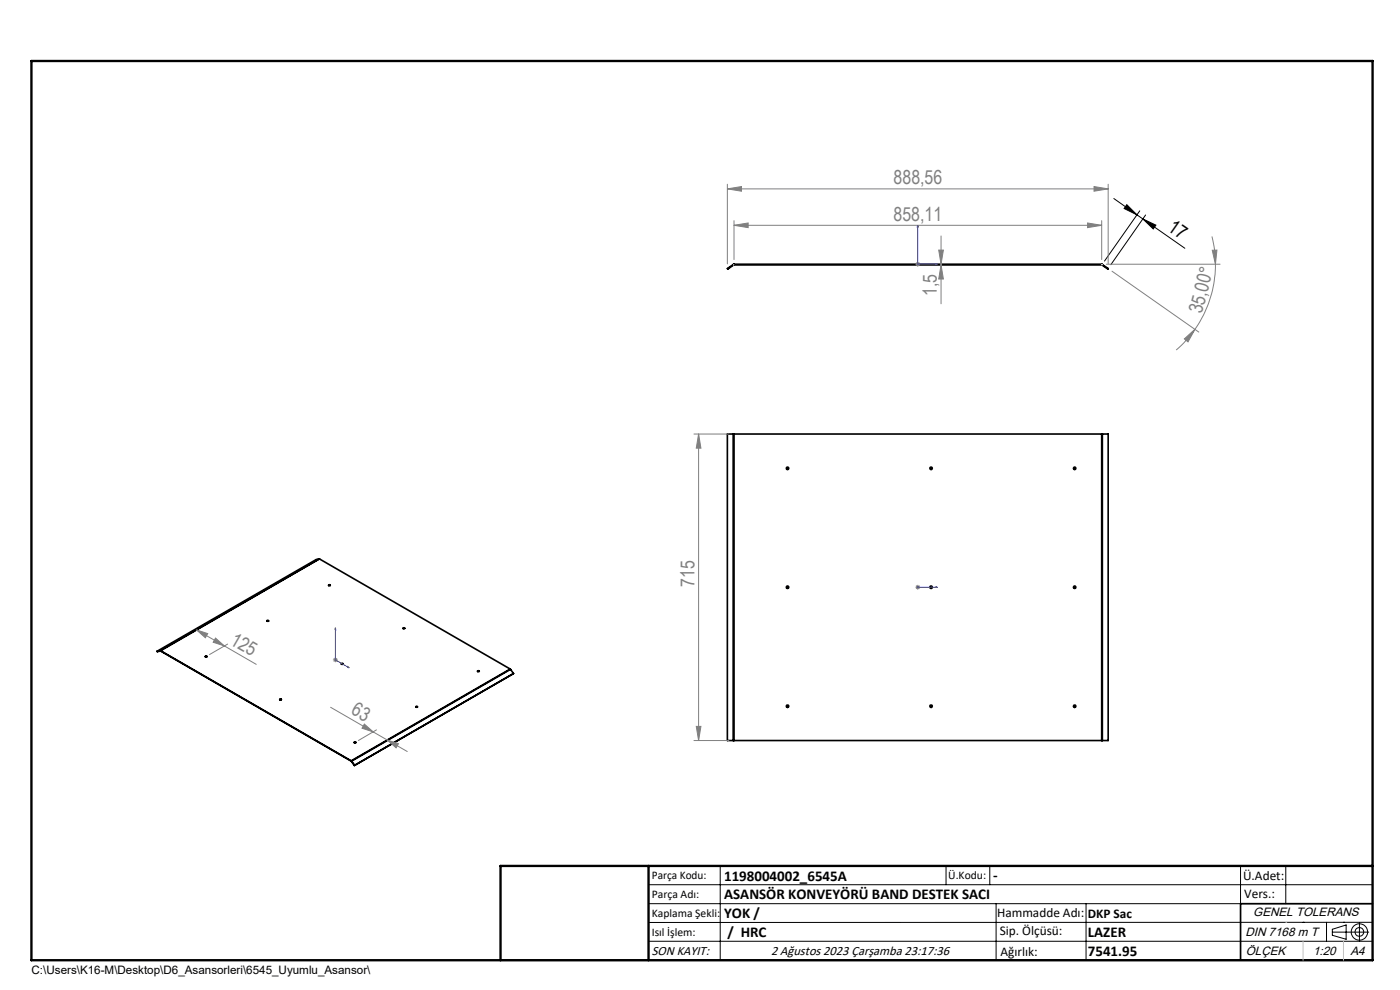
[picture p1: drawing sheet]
<svg xmlns="http://www.w3.org/2000/svg" width="297mm" height="210mm" viewBox="0 0 297 210" stroke-linecap="round" stroke-linejoin="round" font-family="sans-serif">
<g fill="none" stroke="#000" stroke-width=".35">
<path d="M155.5 56.1l-1.2 .9 .1 .1 1.2-.9M155.5 56.1l.1 .1M155.7 56l-.2 .1M155.7 56.2h-.1M155.7 56.2h78M155.7 56v.2M155.7 56h78M233.7 56l.2 .1M233.7 56.2h.1M233.7 56v.2M233.9 56.1l-.1 .1M233.9 56.1l1.2 .9-.1 .1-1.2-.9"/>
<path d="M155.5 92.1h.2M155.5 92.1h-1.2v65h1.2M155.5 92.1v65M155.7 92.1v65M155.7 92.1h78M233.7 92.1h.2M233.7 92.1v65M233.9 92.1h1.2v65h-1.2M233.9 92.1v65M67.7 118.6h.1M67.7 118.6l-33.7 19.4M67.7 118.6l-.6 .1-33.8 19.4"/>
<path d="M67.8 118.6l-33.7 19.4M67.8 118.6l40.4 23.3M34 138h.1M34 138v.1M34 138l-.7 .1M34 138.1h.1M34 138.1l-.6 .1-.1-.1M34.1 138l40.4 23.4M34.1 138.1l40.4 23.4M34.1 138v.1M43.6 139.3h.3M56.9 131.7l.1 .1"/>
<path d="M56.9 131.7l-.2 .1M69.7 124.2h.4M85.5 133.3h.4M59.7 148.4h-.4M59.7 148.4h.1M72.4 140.9h.4M72.5 140.7l.3 .2h-.3zM75.1 157.5h.4M88.2 150h.3M101.3 142.4h.3M108.2 141.9l.1 .1M108.2 141.9l-33.7 19.5"/>
<path d="M108.3 142l-33.7 19.5M108.3 142l.6 .9M108.9 142.9l-33.7 19.5M108.9 142.9h.1M155.5 157.1h.2M155.7 157.1h78M233.7 157.1h.2M74.5 161.4l.1 .1M74.5 161.5h.1M74.5 161.4v.1M74.5 161.5l.7 .9M74.6 161.5h-.1"/>
<path d="M74.6 161.5l.6 .9M291.2 191.7h-28v12M106.2 203.7h185"/>
<circle cx="167.1" cy="99.3" r=".25"/>
<circle cx="197.5" cy="99.3" r=".25"/>
<circle cx="228" cy="99.3" r=".24"/>
<circle cx="43.7" cy="139.3" r=".15"/>
<circle cx="56.8" cy="131.7" r=".15"/>
<circle cx="69.9" cy="124.2" r=".16"/>
<circle cx="85.7" cy="133.3" r=".14"/>
<circle cx="167.1" cy="124.6" r=".25"/>
<circle cx="197.5" cy="124.6" r=".25"/>
<circle cx="228" cy="124.6" r=".24"/>
<circle cx="59.5" cy="148.4" r=".15"/>
<circle cx="75.3" cy="157.5" r=".15"/>
<circle cx="88.4" cy="150" r=".15"/>
<circle cx="101.5" cy="142.4" r=".15"/>
<circle cx="167.1" cy="149.8" r=".26"/>
<circle cx="197.5" cy="149.8" r=".26"/>
<circle cx="228" cy="149.8" r=".25"/>
</g>
<g fill="none" stroke="#000" stroke-width=".21">
<path d="M236.3 42.1l4.9 3.5M239 43.4l2.2 2.2-2.7-1.4zM241.2 45.6l1.3 .9M241.8 44.7l-7.5 10.7M242.5 46.5l2.7 1.3-.5 .8zM242.5 46.5l8.9 6.2M243 45.6l-7.3 10.6M137.6 187.7h153.6M137.6 191.7h153.6M137.6 199.7h153.6M152.8 183.7v20M200.7 183.7v4"/>
<path d="M210 183.7v4M211.3 191.7v12M230.4 191.7v12M263.2 183.7v20M272.8 183.7v8M276.4 195.6h.1M281.4 195.6v4.1M282.6 197.7h7.8M282.6 197.1l3-.9v3l-3-.8zM285 195.6h.1M288.4 195.8v3.8M291.2 195.6l-153.6 .1"/>
<circle cx="288.4" cy="197.7" r="1.74"/>
<circle cx="288.4" cy="197.7" r=".93"/>
</g>
<path d="M194.7 47.8l.1 .3h-.2zM194.7 47.8v8.2h4.2M198.4 55.9l.5 .1-.5 .2zM71.2 133.2v6.8l2.9 1.7M71.2 133.2v.4l-.2-.1zM194.6 124.6h.2zM194.7 124.6h.1M194.7 124.6h4.2M198.9 124.6h-.5h.5M73.8 141.4l.3 .3-.3-.1z" fill="none" stroke="#00f" stroke-width=".21"/>
<g fill="none" stroke="#808080" stroke-width=".21">
<path d="M154.3 39.1v16.9M232.1 39.6l3 .5-3 .5zM235.1 39.1v16.9M154.3 40.1l3-.5v1zM154.3 40.1h80.8M155.7 47.8l3-.5v1zM155.7 46.8v8.3M155.7 47.8h78M194.2 56h1M194.3 55.7l.8 .7M194.7 55.6v1M195.1 55.7l-.8 .7"/>
<path d="M199.1 53h1l-.5 3zM199.6 56.2l.5 3h-1zM199.6 50.1v14.3M230.7 47.3l3 .5-3 .5zM233.7 46.8v8.3M234.7 56h24.1M235.9 57.5l18.4 12.9M257.1 50.2a22.7 22.7 0 0 1 .7 5.8M257.2 53.1l1-.1-.4 3zM257.8 56a24.3 24.3 0 0 1-4.3 13.8M251.2 71.9l2.3-2.1-1.5 2.7zM253.5 69.8a25.4 25.4 0 0 1-4 4.5"/>
<path d="M147.2 92.1h7.4M148.2 92.1l.5 3h-1zM148.2 92.1v65M41.7 133.6l2.4 .8-.5 .9zM41.7 133.6l5.9 3.4M45.7 135.4l1.9 1.6-2.4-.8zM47.6 137l6.8 3.9M48.3 136.6l-3.8 2.2M70.6 140h1M70.8 139.6l.7 .7M71.2 139.5v1M71.5 139.6l-.7 .7"/>
<path d="M194.2 124.6h1M194.3 124.2l.8 .7M194.7 124.1v1M195.1 124.2l-.8 .7M70.1 150l12.1 7M77.3 153.6l1.9 1.6-2.4-.7zM79.9 154.8l-3.9 2.3M82.2 157l2.3 .8-.5 .8zM82.2 157l4.2 2.4M147.2 157.1h7.4M147.7 154.1h1l-.5 3z"/>
</g>
<path d="M6.7 12.9h284.5v190.8h-284.5zM137.6 183.7v20M291.2 183.7h-185v20" fill="none" stroke="#000" stroke-width=".5"/>
<path d="M155.7 56.2h-.1M233.7 56.2h.1M233.7 56l.2 .1M233.8 56.2h.1M272.8 195.6h.1M276.4 199.7v4M285 199.7v4" fill="none" stroke="#c0c0c0" stroke-width=".21"/>
<path d="M239 43.4l2.2 2.2-2.7-1.4zM242.5 46.5l2.7 1.3-.5 .8z" fill="#000"/>
<g fill="#00f">
<path d="M73.8 141.4l.3 .3-.3-.1zM71.2 133.2v.4l-.2-.1z"/>
<path d="M198.4 124.6h.5zM194.6 124.6h.2z"/>
<path d="M198.4 55.9l.5 .1-.5 .2zM194.7 47.8l.1 .3h-.2z"/>
</g>
<g fill="#808080">
<path d="M154.3 40.1l3-.5v1zM232.1 39.6l3 .5-3 .5z"/>
<path d="M230.7 47.3l3 .5-3 .5zM155.7 47.8l3-.5v1z"/>
<path d="M251.2 71.9l2.3-2.1-1.5 2.7zM257.2 53.1l1-.1-.4 3z"/>
<path d="M199.6 56.2l.5 3h-1zM199.1 53h1l-.5 3zM147.7 154.1h1l-.5 3zM148.2 92.1l.5 3h-1z"/>
<path d="M77.3 153.6l1.9 1.6-2.4-.7zM82.2 157l2.3 .8-.5 .8zM41.7 133.6l2.4 .8-.5 .9zM45.7 135.4l1.9 1.6-2.4-.8z"/>
</g>
<g font-size="4.1" fill="#808080">
<text x="189.6" y="39.1">888,56</text>
<text x="189.6" y="46.9">858,11</text>
<text x="198.7" y="62.9" transform="rotate(-90 198.7 62.9)">1,5</text>
<text x="255" y="66.7" transform="rotate(-76 255 66.7)">35,00°</text>
<text x="147.3" y="124.6" transform="rotate(-90 147.3 124.6)">715</text>
<text x="48.6" y="136.5" transform="rotate(30 48.6 136.5)">125</text>
<text x="74.3" y="151.3" transform="rotate(30 74.3 151.3)">63</text>
</g>
<text font-size="4.1" x="247.5" y="48.8" transform="rotate(35 247.5 48.8)">17</text>
<g font-size="3.2">
<text x="153.6" y="186.8">1198004002_6545A</text>
<text x="153.6" y="190.8">ASANSÖR KONVEYÖRÜ BAND DESTEK SACI</text>
<text x="210.7" y="186.6">-</text>
<text x="153.6" y="194.8">YOK /</text>
<text x="154.3" y="198.8">/ HRC</text>
<text x="230.8" y="198.7">LAZER</text>
<text x="230.8" y="202.8">7541.95</text>
</g>
<g font-size="2.8">
<text x="263.7" y="186.7">Ü.Adet:</text>
<text x="263.9" y="190.5">Vers.:</text>
<text x="211.5" y="194.5">Hammadde Adı:</text>
<text x="230.8" y="194.7">DKP Sac</text>
<text x="138.3" y="202.6">SON KAYIT:</text>
<text x="163.6" y="202.6">2 Ağustos 2023 Çarşamba 23:17:36</text>
<text x="212.1" y="198.4">Sip. Ölçüsü:</text>
<text x="212.2" y="202.7">Ağırlık:</text>
</g>
<g font-size="2.6">
<text x="265.9" y="194.4">GENEL TOLERANS</text>
<text x="264.2" y="198.5">DIN 7168 m T</text>
<text x="264.3" y="202.6">ÖLÇEK</text>
<text x="278.5" y="202.6">1:20</text>
<text x="286.5" y="202.6">A4</text>
</g>
<g font-size="2.5">
<text x="138.3" y="186.4">Parça Kodu:</text>
<text x="138.3" y="190.5">Parça Adı:</text>
<text x="201.2" y="186.5">Ü.Kodu:</text>
<text x="138.3" y="194.5">Kaplama Şekli:</text>
<text x="138.3" y="198.6">Isıl İşlem:</text>
<text x="6.7" y="206.7">C:\Users\K16-M\Desktop\D6_Asansorleri\6545_Uyumlu_Asansor\</text>
</g>
</svg>
